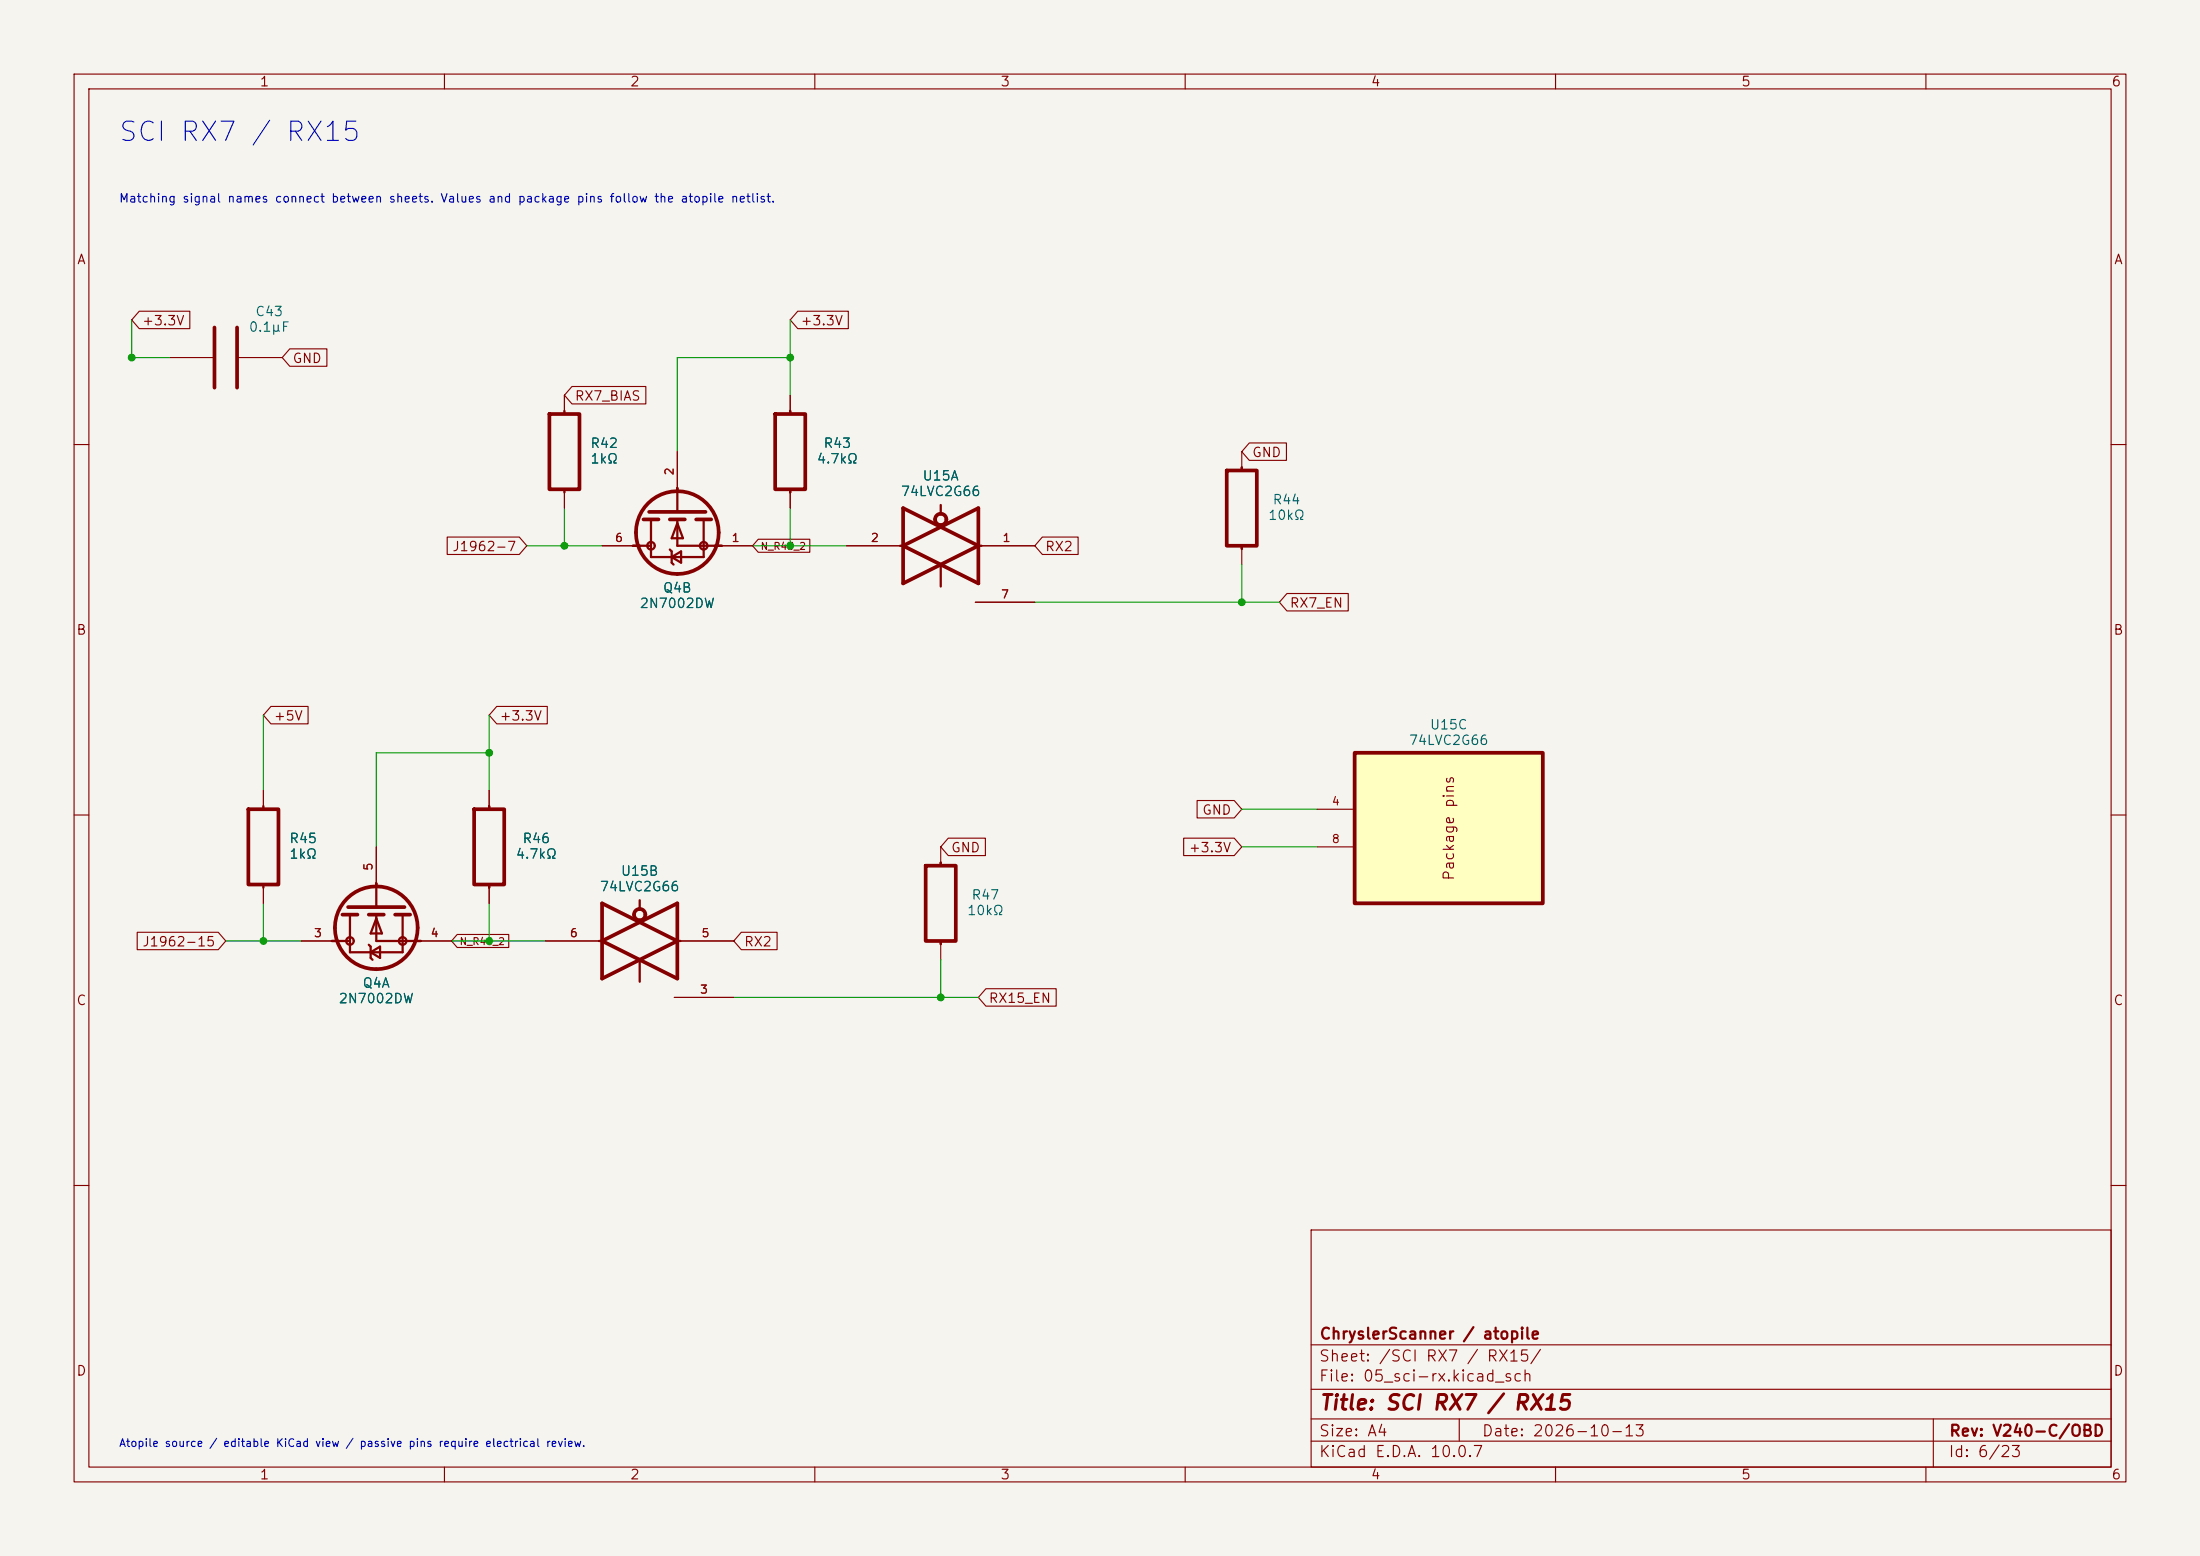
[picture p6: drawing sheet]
<svg xmlns="http://www.w3.org/2000/svg" width="297mm" height="210mm" viewBox="0 0 297 210" stroke-linecap="round" stroke-linejoin="round" font-family="sans-serif">
<path d="M0 0h297v210h-297z" fill="#f5f4ef" stroke="#f5f4ef" stroke-width=".14"/>
<g fill="none" stroke="#840000" stroke-width=".15">
<path d="M10 10h277v190h-277zM12 12h273v186h-273zM60 10v2M110 10v2M160 10v2M210 10v2M260 10v2M10 60h2M81.3 73.7h4.6M91.4 61v5.3M97 73.7h4.6M285 60h2"/>
<path d="M10 110h2M127 114.3v2.5M285 110h2M127 127v2.5M10 160h2M177 166h108v32h-108zM285 160h2M60 198v2M110 198v2M160 198v2M177 194.5h108M177 191.5h108"/>
<path d="M177 187.5h108M177 181.5h108M197 191.5v3M210 198v2M260 198v2M261 191.5v6.5"/>
</g>
<g fill="none" stroke="#840000" stroke-width=".5">
<path d="M86.9 70.1h2M87.6 69.1h7.6M90.4 70.1h2.1M94 70.1h2M125 116.8h4v10.2h-4z"/>
<circle cx="91.4" cy="71.9" r="5.6"/>
</g>
<g fill="none" stroke="#840000" stroke-width=".3">
<path d="M85.4 73.7h2.5M87.9 70.1v5.1h7.1v-5.1M90.4 74.2l.3 .2v1.5l.2 .3M90.7 75.2l1.2-.8v1.5zM91.4 70.1v3.6h6.1M91.4 70.6l.8 2h-1.5zM91.4 65.9v3.2M127 116.4v.4M127 127v.4"/>
<circle cx="87.9" cy="73.7" r=".51"/>
<circle cx="95" cy="73.7" r=".51"/>
</g>
<path d="M182.9 101.6h25.4v20.3h-25.4z" fill="#ffffc2"/>
<path d="M182.9 101.6h25.4v20.3h-25.4z" fill="none" stroke="#840000" stroke-width=".51"/>
<g fill="none" stroke="#840000" stroke-width=".15">
<path d="M18.8 42h6.8v2.4h-6.8l-1-1.2zM22.9 48.3h6.1M32 48.3h6.1M39.1 47.1h5v2.3h-5l-1-1.1zM76.2 53.3v2.6M77.2 52.2h10v2.3h-10l-1-1.2zM106.7 53.3v2.6M107.7 42h6.8v2.4h-6.8l-1-1.2zM168.7 59.8h5v2.3h-5l-1.1-1.1zM60.4 72.5h9.7l1 1.2-1 1.1h-9.7zM76.2 66v2.6M81.3 73.7h4.6"/>
<path d="M91.4 61v5.3M97 73.7h4.6M102.4 72.8h6.9v1.7h-6.9l-.8-.8zM106.7 66v2.6M114.3 73.7h7.6M132.1 73.7h7.6M140.7 72.5h4.8v2.3h-4.8l-1-1.1zM167.6 61v2.5M167.6 73.7v2.5M36.6 95.3h5v2.4h-5l-1-1.2zM67.1 95.3h6.8v2.4h-6.8l-1.1-1.2zM131.7 81.3h8"/>
<path d="M173.7 80.1h8.3v2.4h-8.3l-1-1.2zM35.6 106.7v2.5M35.6 119.4v2.5M50.8 114.3v5.3M66 106.7v2.5M66 119.4v2.5M128 113.1h5v2.4h-5l-1-1.2zM159.8 113.1h6.8l1 1.2-1 1.2h-6.8zM161.6 108h5l1 1.2-1 1.2h-5zM177.8 109.2h5.1M177.8 114.3h5.1M18.5 125.8h11l1 1.2-1 1.2h-11z"/>
<path d="M40.6 127h4.6M56.4 127h4.6M61.7 126.1h7v1.8h-7l-.7-.9zM73.7 127h7.6M91 134.6h8.1M91.4 127h7.7M100.1 125.8h4.8v2.4h-4.8l-1-1.2zM133.1 133.4h9.5v2.4h-9.5l-1-1.2z"/>
</g>
<g fill="none" stroke="#840000" stroke-width=".5">
<path d="M29 44.2v8.1M32 44.2v8.1M74.2 55.9h4v10.1h-4zM104.6 55.9h4.1v10.1h-4.1zM121.9 68.6l10.2 5.1-10.2 5zM121.9 73.7l10.2-5.1v10.1zM165.6 63.5h4.1v10.2h-4.1zM33.5 109.2h4.1v10.2h-4.1zM64 109.2h4.1v10.2h-4.1zM46.2 123.4h2.1M47 122.4h7.6M49.8 123.4h2"/>
<path d="M53.3 123.4h2.1M81.3 121.9l10.1 5.1-10.1 5.1zM81.3 127l10.1-5.1v10.2z"/>
<circle cx="127" cy="70.1" r=".76"/>
<circle cx="50.8" cy="125.2" r="5.6"/>
<circle cx="86.4" cy="123.4" r=".76"/>
</g>
<g fill="none" stroke="#840000" stroke-width=".3">
<path d="M76.2 55.5v.4M106.7 55.5v.4M76.2 66v.5M106.7 66v.5M121.5 73.7h.4M127 68.2v1.1M127 76.2v3M132.1 73.7h.4M167.6 63.1v.4M167.6 73.7v.4M35.6 108.8v.4M35.6 119.4v.4"/>
<path d="M50.8 119.2v3.2M66 108.8v.4M66 119.4v.4M44.8 127h2.4M47.2 123.4v5.1h7.2v-5.1M49.8 127.5l.2 .3v1.5l.3 .2M50 128.5l1.3-.7v1.5zM50.8 123.4v3.6h6M50.8 124l.8 2h-1.6zM80.9 127h.4M86.4 121.5v1.2M86.4 129.5v3"/>
<path d="M91.4 127h.5"/>
<circle cx="47.2" cy="127" r=".51"/>
<circle cx="54.4" cy="127" r=".51"/>
</g>
<g fill="none" stroke="#009600" stroke-width=".15">
<path d="M17.8 43.2v5.1h5.1M106.7 43.2v10.1M106.7 48.3h-15.3v12.7M71.1 73.7h10.2M76.2 68.6v5.1M101.6 73.7h12.7M106.7 68.6v5.1M167.6 76.2v5.1M35.6 96.5v10.2M66 96.5v10.2M139.7 81.3h33M66 101.6h-15.2v12.7"/>
<path d="M167.6 109.2h10.2M167.6 114.3h10.2M30.5 127h10.1M35.6 121.9v5.1M61 127h12.7M66 121.9v5.1M99.1 134.6h33M127 129.5v5.1"/>
</g>
<g fill="#009600" stroke="#009600" stroke-width=".14">
<circle cx="17.8" cy="48.3" r=".46"/>
<circle cx="66" cy="127" r=".46"/>
<circle cx="66" cy="101.6" r=".46"/>
<circle cx="35.6" cy="127" r=".46"/>
<circle cx="76.2" cy="73.7" r=".46"/>
<circle cx="106.7" cy="73.7" r=".46"/>
<circle cx="167.6" cy="81.3" r=".46"/>
<circle cx="106.7" cy="48.3" r=".46"/>
<circle cx="127" cy="134.6" r=".46"/>
</g>
<text font-size="2.6" fill="#0000c2" x="15.8" y="19.7">SCI RX7 / RX15</text>
<text font-size="2" fill="#840000" x="178" y="190.8">Title: SCI RX7 / RX15</text>
<g font-size="1.5" fill="#840000">
<text x="178" y="184.1">Sheet: /SCI RX7 / RX15/</text>
<text x="178" y="181.1">ChryslerScanner / atopile</text>
<text x="178" y="186.8">File: 05_sci-rx.kicad_sch</text>
<text x="178" y="197">KiCad E.D.A. 10.0.7</text>
<text x="178" y="194.2">Size: A4</text>
<text x="200" y="194.2">Date: 2026-10-13</text>
<text x="263" y="197">Id: 6/23</text>
<text x="263" y="194.2">Rev: V240-C/OBD</text>
</g>
<text font-size="1.4" fill="#840000" x="196.6" y="119" transform="rotate(-90 196.6 119)">Package pins</text>
<g font-size="1.3" fill="#840000">
<text x="35" y="12">1</text>
<text x="85" y="12">2</text>
<text x="135" y="12">3</text>
<text x="185" y="12">4</text>
<text x="235" y="12">5</text>
<text x="285" y="12">6</text>
<text x="10.3" y="36">A</text>
<text x="285.3" y="36">A</text>
<text x="19.1" y="44.2">+3.3V</text>
<text x="108" y="44.2">+3.3V</text>
<text x="39.4" y="49.3">GND</text>
<text x="77.5" y="54.4">RX7_BIAS</text>
<text x="168.9" y="62">GND</text>
<text x="61" y="74.7">J1962-7</text>
<text x="141" y="74.7">RX2</text>
<text x="174" y="82.3">RX7_EN</text>
<text x="10.2" y="86">B</text>
<text x="285.2" y="86">B</text>
<text x="36.9" y="97.6">+5V</text>
<text x="67.3" y="97.6">+3.3V</text>
<text x="162.2" y="110.3">GND</text>
<text x="128.3" y="115.4">GND</text>
<text x="160.4" y="115.4">+3.3V</text>
<text x="19.1" y="128.1">J1962-15</text>
<text x="100.4" y="128.1">RX2</text>
<text x="10.2" y="136">C</text>
<text x="133.4" y="135.7">RX15_EN</text>
<text x="285.2" y="136">C</text>
<text x="10.2" y="186">D</text>
<text x="285.2" y="186">D</text>
<text x="35" y="200">1</text>
<text x="85" y="200">2</text>
<text x="135" y="200">3</text>
<text x="185" y="200">4</text>
<text x="235" y="200">5</text>
<text x="285" y="200">6</text>
</g>
<g font-size="1.3" fill="#006464">
<text x="33.5" y="45.1">0.1μF</text>
<text x="34.4" y="43">C43</text>
<text x="79.6" y="60.8">R42</text>
<text x="79.6" y="62.9">1kΩ</text>
<text x="110.2" y="62.9">4.7kΩ</text>
<text x="111.1" y="60.8">R43</text>
<text x="124.5" y="65.2">U15A</text>
<text x="121.5" y="67.3">74LVC2G66</text>
<text x="171.1" y="70.5">10kΩ</text>
<text x="171.7" y="68.4">R44</text>
<text x="86.3" y="82.4">2N7002DW</text>
<text x="89.4" y="80.3">Q4B</text>
<text x="190.1" y="100.9">74LVC2G66</text>
<text x="192.9" y="98.8">U15C</text>
<text x="39" y="114.1">R45</text>
<text x="39" y="116.2">1kΩ</text>
<text x="69.5" y="116.2">4.7kΩ</text>
<text x="70.4" y="114.1">R46</text>
<text x="83.7" y="118.5">U15B</text>
<text x="80.9" y="120.6">74LVC2G66</text>
<text x="130.5" y="123.8">10kΩ</text>
<text x="131.1" y="121.7">R47</text>
<text x="45.6" y="135.7">2N7002DW</text>
<text x="48.9" y="133.6">Q4A</text>
</g>
<text font-size="1.2" fill="#0000c2" x="16" y="27.6">Matching signal names connect between sheets. Values and package pins follow the atopile netlist.</text>
<g font-size="1.1" fill="#a90000">
<text x="91.2" y="64.3" transform="rotate(-90 91.2 64.3)">2</text>
<text x="82.9" y="73.4">6</text>
<text x="98.7" y="73.4">1</text>
<text x="117.5" y="73.4">2</text>
<text x="135.3" y="73.4">1</text>
<text x="135.1" y="81">7</text>
<text x="179.7" y="109">4</text>
<text x="50.6" y="117.6" transform="rotate(-90 50.6 117.6)">5</text>
<text x="179.7" y="114.1">8</text>
<text x="42.3" y="126.8">3</text>
<text x="58" y="126.8">4</text>
<text x="76.8" y="126.8">6</text>
<text x="94.6" y="126.8">5</text>
<text x="94.4" y="134.4">3</text>
</g>
<text font-size="1.1" fill="#0000c2" x="16" y="195.5">Atopile source / editable KiCad view / passive pins require electrical review.</text>
<g font-size="1" fill="#840000">
<text x="102.6" y="74.4">N_R43_2</text>
<text x="62" y="127.8">N_R46_2</text>
</g>
</svg>
